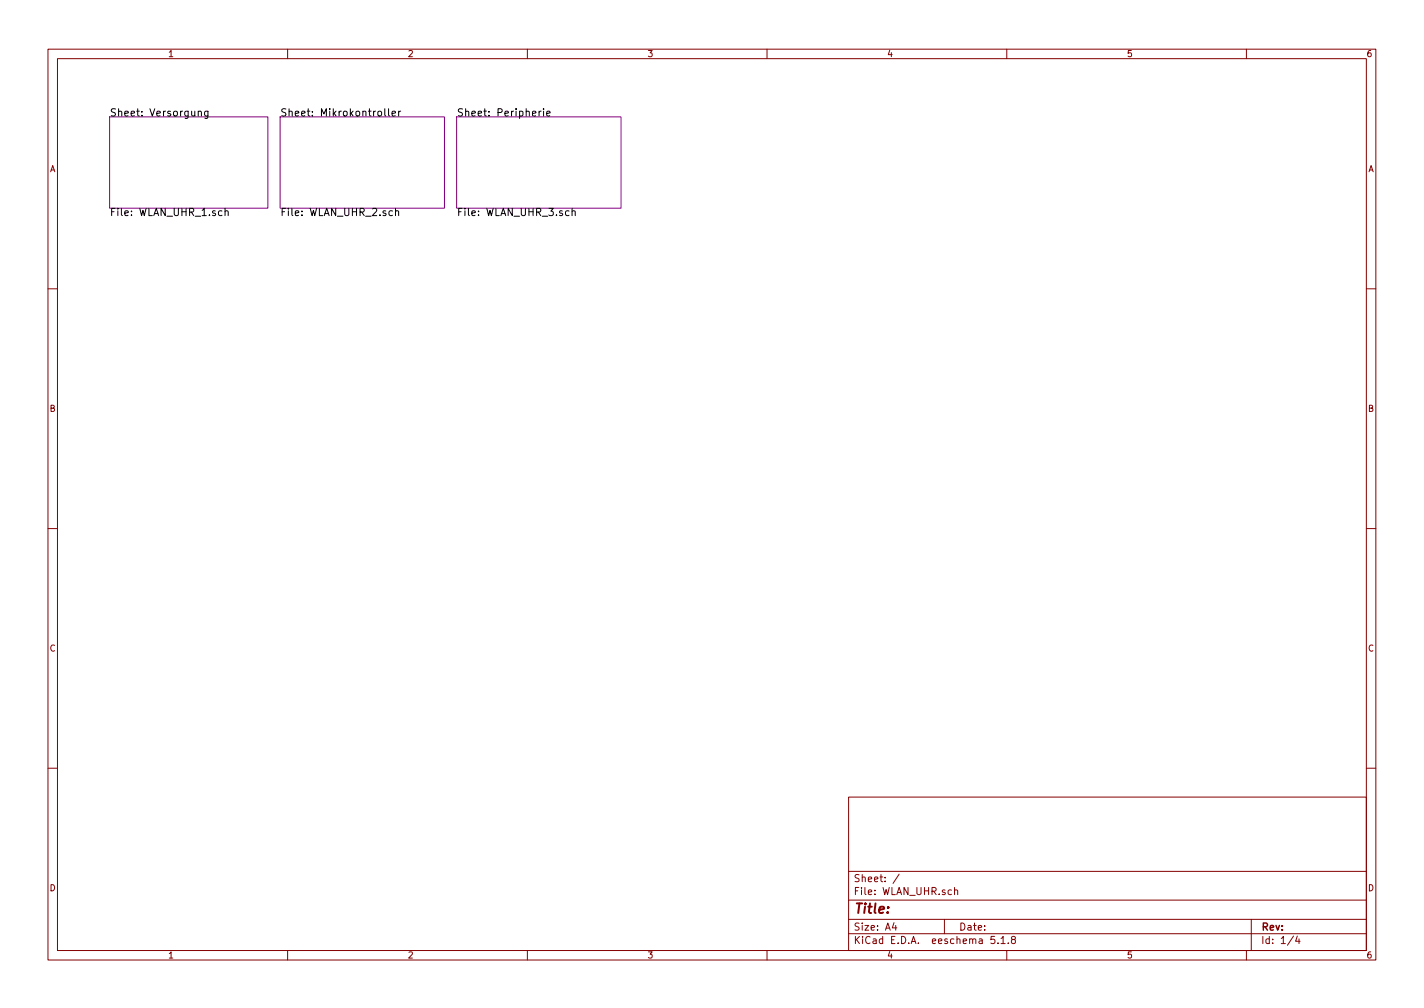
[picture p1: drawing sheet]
<svg xmlns="http://www.w3.org/2000/svg" width="297mm" height="210mm" viewBox="0 0 297 210" stroke-linecap="round" stroke-linejoin="round" font-family="sans-serif">
<g fill="none" stroke="#840000" stroke-width=".21">
<path d="M10 10.3h277v189.9h-277zM12 12.2h273v186.1h-273zM60 10.3v1.9M110 10.3v1.9M160 10.3v1.9M210 10.3v1.9M260 10.3v1.9M10 60.2h2M285 60.2h2M10 110.3h2M285 110.3h2M10 160.2h2"/>
<path d="M177 166.3h108v32h-108zM285 160.2h2M60 198.3v1.9M110 198.3v1.9M160 198.3v1.9M177 194.8h108M177 191.8h108M177 187.8h108M177 181.8h108M186.5 192.5l-.4 1h1M186.8 193v1M187.6 182.3l-1.3 2"/>
<path d="M197 191.8v3M199.1 185.7l.2-.1 .4 .1 .1 .9M199.1 185.1v1.5M207.5 195.3h-.7l-.1 .7h.7l.1 .2v.5l-.2 .1-.6-.1M208.2 196.7v.1M208.8 195.8l.4-.5v1.5M208.8 196.8h.9M210 198.3v1.9M210.3 196.7v.1M211.3 196l-.3-.3 .3-.4 .5 .2-.1 .4a.52 .52 0 0 0-.6 .2 .52 .52 0 0 0 0 .6l.4 .1 .3-.1v-.4l-.3-.3M260 198.3v1.9M261 191.8v6.5"/>
<path d="M269.8 195.2l-1.2 2M270.6 195.2l-.3 1.1h.9M271 195.8v1"/>
</g>
<path d="M22.9 24.4h33v19h-33zM58.4 24.4h34.3v19h-34.3zM95.2 24.4h34.3v19h-34.3z" fill="none" stroke="#840084" stroke-width=".21"/>
<g fill="none" stroke="#000" stroke-width=".21">
<path d="M41.4 23.3l.2-.1 .3 .1 .1 .9M41.4 23.2v1M43.4 23.2v1.2l-.3 .3-.4-.1M43.4 23.3l-.4-.1-.3 .3 .1 .6h.6M80.3 22.7v1.3l.2 .2M81.1 22.7v1.3l.2 .2M81.8 23.7l.7-.2-.1-.2-.4-.1-.2 .2 .1 .7h.5M83.2 23.2v1M83.6 23.2l-.4 .3M112.4 23.2v1M112.9 23.2l-.5 .3M113.4 22.7v.1"/>
<path d="M113.4 23.2v1M114 23.7l.8-.2-.1-.2-.5-.1-.2 .2 .1 .7h.6M46.3 44h-.5l-.2 .2 .1 .7h.6M46.9 44.1l.3-.1h.3l.1 1M46.9 43.5v1.5M81.9 44h-.5l-.3 .2 .2 .7h.6M82.5 44.1l.2-.1h.4l.1 1M82.5 43.5v1.5M118.7 44h-.5l-.2 .2 .1 .7h.6M119.3 44.1l.3-.1h.3l.1 1M119.3 43.5v1.5"/>
</g>
<text font-size="2.8" fill="#840000" x="178" y="190.5">Title:</text>
<g font-size="2.1">
<text x="22.9" y="24.3">Sheet: Versorgung</text>
<text x="58.4" y="24.3">Sheet: Mikrokontroller</text>
<text x="95.2" y="24.3">Sheet: Peripherie</text>
<text x="22.9" y="45.1">File: WLAN_UHR_1.sch</text>
<text x="58.4" y="45.1">File: WLAN_UHR_2.sch</text>
<text x="95.2" y="45.1">File: WLAN_UHR_3.sch</text>
</g>
<g font-size="2.1" fill="#840000">
<text x="178" y="184">Sheet: /</text>
<text x="178" y="186.7">File: WLAN_UHR.sch</text>
<text x="178" y="196.9">KiCad E.D.A. eeschema 5.1.8</text>
<text x="178" y="194.1">Size: A4</text>
<text x="200" y="194.1">Date:</text>
<text x="263" y="194.1">Rev:</text>
<text x="263" y="196.9">Id: 1/4</text>
</g>
<g font-size="1.8" fill="#840000">
<text x="35" y="11.9">1</text>
<text x="85" y="11.9">2</text>
<text x="135" y="11.9">3</text>
<text x="185" y="11.9">4</text>
<text x="235" y="11.9">5</text>
<text x="285" y="11.9">6</text>
<text x="10.4" y="35.9">A</text>
<text x="285.4" y="35.9">A</text>
<text x="10.4" y="85.9">B</text>
<text x="285.4" y="85.9">B</text>
<text x="10.4" y="135.9">C</text>
<text x="285.4" y="135.9">C</text>
<text x="10.4" y="185.9">D</text>
<text x="285.4" y="185.9">D</text>
<text x="35" y="199.9">1</text>
<text x="85" y="199.9">2</text>
<text x="135" y="199.9">3</text>
<text x="185" y="199.9">4</text>
<text x="235" y="199.9">5</text>
<text x="285" y="199.9">6</text>
</g>
</svg>
